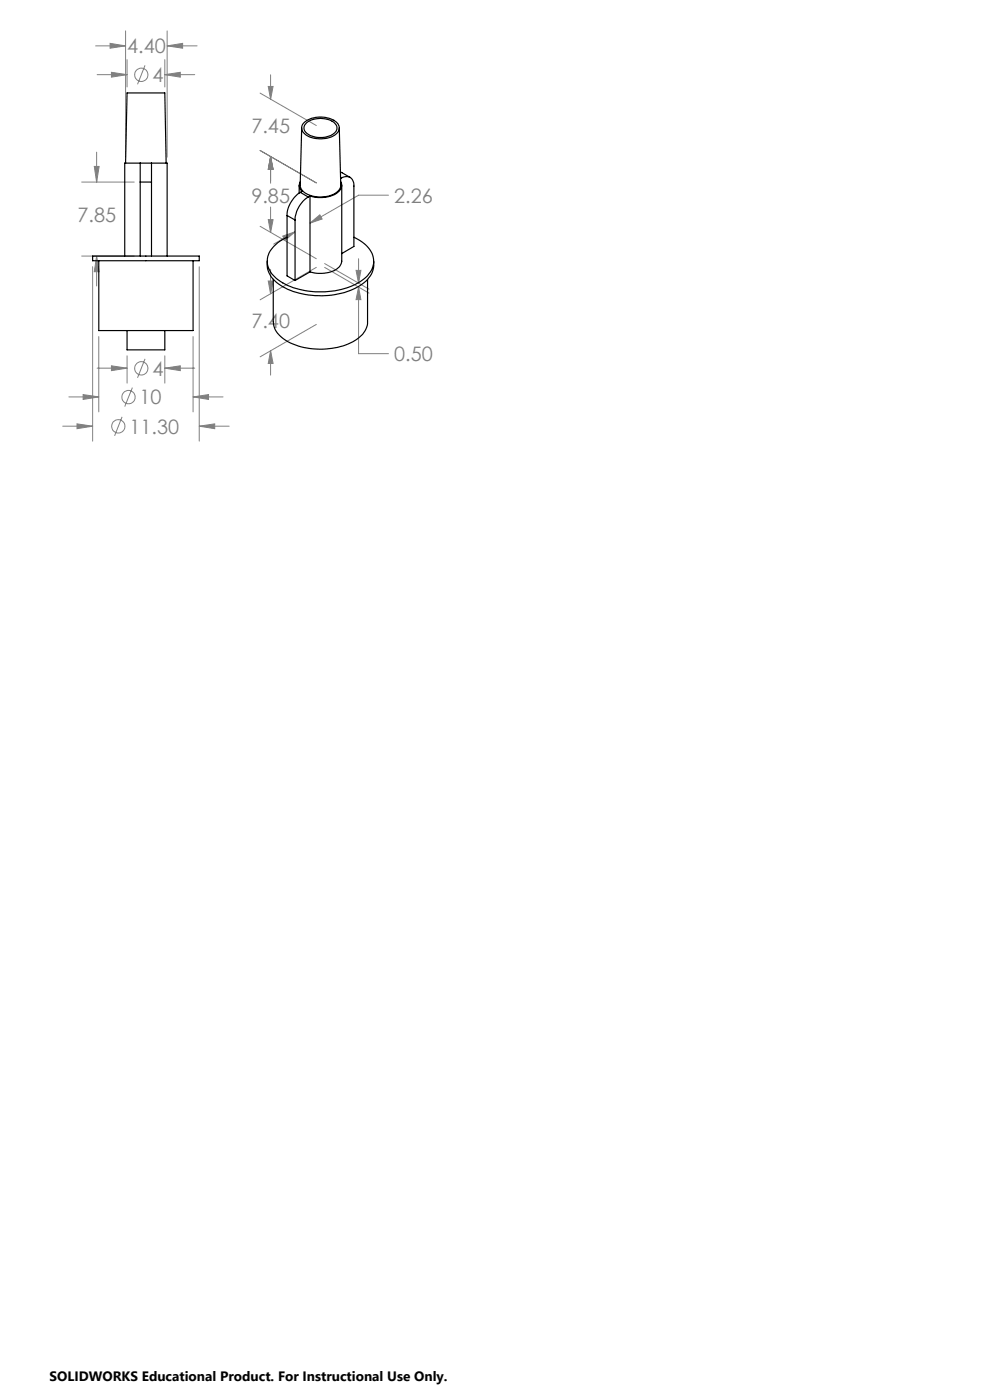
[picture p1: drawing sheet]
<svg xmlns="http://www.w3.org/2000/svg" width="210mm" height="297mm" viewBox="0 0 210 297" stroke-linecap="round" stroke-linejoin="round" font-family="sans-serif">
<g fill="none" stroke="#808080" stroke-width=".21">
<path d="M20.3 9.7h6.3M20.6 15.8h6.4M23.4 9.2l3.2 .5-3.2 .5zM23.6 15.3l3.4 .5-3.4 .6zM26.6 6.6v26.7M27 12.7v5.7M30.8 13.9l-1.6 4M35 15.8l3.2-.5v1.1zM35 12.7v5.7M35 15.8h6.3M35.5 9.7l3.2-.5v1zM35.5 6.6v26.7"/>
<path d="M35.5 9.7h6.3M55.2 19.8l11.9 6.8M56.9 18.3h1l-.5 2.8zM57.4 15.9v5.2M17.3 38.6h11.2M20 35.3h1l-.5 3.3zM20.5 32.3v6.3M55.2 31.9l11.9 6.9M57.4 33.2l.5 2.7h-1zM57.4 33.2v5.7M17.3 54.3h11.2M19.6 56.6v37"/>
<path d="M20.5 54.3l.5 3.3h-1zM20.5 54.3v6.4M42.3 56.6v37M55.2 48l11.9 6.9M56.9 46.6h1l-.5 2.7zM56.9 59.6h1l-.5 2.7zM57.4 43.9v5.4M57.4 57.1v5.2M60 50.1l2.6-.9-2.1 1.8zM62.6 49.2l-4.5 2.6M65.8 47.3l2-1.7 .5 .9zM67.1 56.7l-11.9 6.9"/>
<path d="M68.9 55.9l9.4 5.4M68.9 56.7l9.4 5.5M75.5 57.4h1.1l-.5 2.7zM76.1 54.9v5.2M82.4 41.4h-6.3l-10.3 5.9M20.6 78.1h6.4M21 71.4v16M23.6 77.6l3.4 .5-3.4 .5zM27 75.5v5.8M30.8 76.1l-1.6 4M35 78.1l3.2-.5v1zM35 75.5v5.8"/>
<path d="M35 78.1h6.3M41 71.4v16M57.4 74.4l.5 2.7h-1zM57.4 74.4v5.2M67.1 68.8l-11.9 6.9M76.1 60.9l.5 2.7h-1.1zM76.1 60.9v14.1h6.3M13.3 90.4h6.3M14.6 84.2h6.4M16.3 89.9l3.3 .5-3.3 .5zM17.6 83.7l3.4 .5-3.4 .5zM25.9 88.4l-1.6 4.1"/>
<path d="M28.1 82.2l-1.6 4.1M41 84.2l3.2-.5v1zM41 84.2h6.3M42.3 90.4l3.2-.5v1zM42.3 90.4h6.3"/>
<circle cx="30" cy="15.9" r="1.41"/>
<circle cx="30" cy="78.1" r="1.41"/>
<circle cx="25.1" cy="90.4" r="1.41"/>
<circle cx="27.3" cy="84.2" r="1.41"/>
</g>
<path d="M41 84.2l3.2-.5v1zM17.6 83.7l3.4 .5-3.4 .5zM35 78.1l3.2-.5v1zM23.6 77.6l3.4 .5-3.4 .5zM42.3 90.4l3.2-.5v1zM16.3 89.9l3.3 .5-3.3 .5zM35.5 9.7l3.2-.5v1zM23.4 9.2l3.2 .5-3.2 .5zM35 15.8l3.2-.5v1.1zM23.6 15.3l3.4 .5-3.4 .6zM20 35.3h1l-.5 3.3zM20.5 54.3l.5 3.3h-1zM56.9 18.3h1l-.5 2.8zM57.4 33.2l.5 2.7h-1zM57.4 33.2l.5 2.7h-1zM56.9 46.6h1l-.5 2.7zM57.4 74.4l.5 2.7h-1zM56.9 59.6h1l-.5 2.7zM76.1 60.9l.5 2.7h-1.1zM75.5 57.4h1.1l-.5 2.7zM60 50.1l2.6-.9-2.1 1.8zM65.8 47.3l2-1.7 .5 .9z" fill="#808080"/>
<g fill="none" stroke="#000" stroke-width=".25">
<path d="M26.6 34.6l.4-14.9h8l.2 14.9M29.7 34.6v4M29.7 34.6h-3.2v19.7M29.7 38.6v15.7M29.7 38.6h2.4M29.7 34.6h2.4M32.1 34.6v4M32.1 34.6h3.4v19.7M32.1 38.6v15.7M63.5 39.3v1.7M63.7 38.5a1.57 1.57 0 0 0 .4 2.1l-.4 .2M64 27.1l-.3 12.2a2.94 2.94 0 0 0 2.7 2.3 5.3 5.3 0 0 0 5.8-1.7l.1-.6-.3-12.2"/>
<path d="M64.4 26.1a5.5 5.5 0 0 1 7.3 .2 1.84 1.84 0 0 1-1.2 2.7 5.6 5.6 0 0 1-6.3-1 1.48 1.48 0 0 1 .2-1.9zM65 26.1a4.9 4.9 0 0 1 6.1 .2 1.4 1.4 0 0 1-.7 2.3 4.8 4.8 0 0 1-5.7-.8 1.32 1.32 0 0 1 .3-1.7zM72.2 36.5l2.1 1.1M72.2 38.5a2.08 2.08 0 0 1-1.4 2.8 7.5 7.5 0 0 1-5 .3M72.2 37.8a1.72 1.72 0 0 1 2.1-.2 1.72 1.72 0 0 1 .8 1.9v12.8l-2.6 1.5M72.2 37.8h.1M72.5 39.3v16.1a3.3 3.3 0 0 1-3.2 2.5 7.2 7.2 0 0 1-3.5-.2M19.6 54.3h22.7v1h-22.7zM21 55.3v14.8h20v-14.8M56.7 55.4a5.5 5.5 0 0 0 3.3 5.4 17.2 17.2 0 0 0 16.8-.5 5 5 0 0 0 2.5-4.9M58 59.3v9a5.4 5.4 0 0 0 3.6 4.5 15.5 15.5 0 0 0 14.2-.9 4.5 4.5 0 0 0 2.2-3.6v-9M60.9 50.3a6.3 6.3 0 0 0-4.2 4.9 5.4 5.4 0 0 0 3.3 4.8 17.4 17.4 0 0 0 16.8-.5 4.6 4.6 0 0 0 2.1-5.7 7.4 7.4 0 0 0-3.8-3.5"/>
<path d="M60.9 45.7l1.7 1M60.9 45.7v12.8l1.7 1M62.6 46.7v12.8M63.7 40.8a6.2 6.2 0 0 0-2.8 4.9M63.7 40.8l1.7 1M65.4 41.8a6 6 0 0 0-2.8 4.9M65.8 41.6v16.1M65.8 57.7l-3.2 1.8M65.8 41.6l-.4 .2M27 70.1v4.1h8v-4.1"/>
</g>
<g font-size="4.2" fill="#808080">
<text x="27" y="11.3">4.40</text>
<text x="32.3" y="17.4">4</text>
<text x="53.3" y="28.2">7.45</text>
<text x="16.4" y="47">7.85</text>
<text x="53.3" y="43">9.85</text>
<text x="83.6" y="43">2.26</text>
<text x="53.3" y="69.5">7.40</text>
<text x="83.6" y="76.6">0.50</text>
<text x="32.3" y="79.7">4</text>
<text x="29.6" y="85.8">10</text>
<text x="27.4" y="92">11.30</text>
</g>
<text font-size="2.9" x="10.5" y="292.9">SOLIDWORKS Educational Product. For Instructional Use Only.</text>
</svg>
